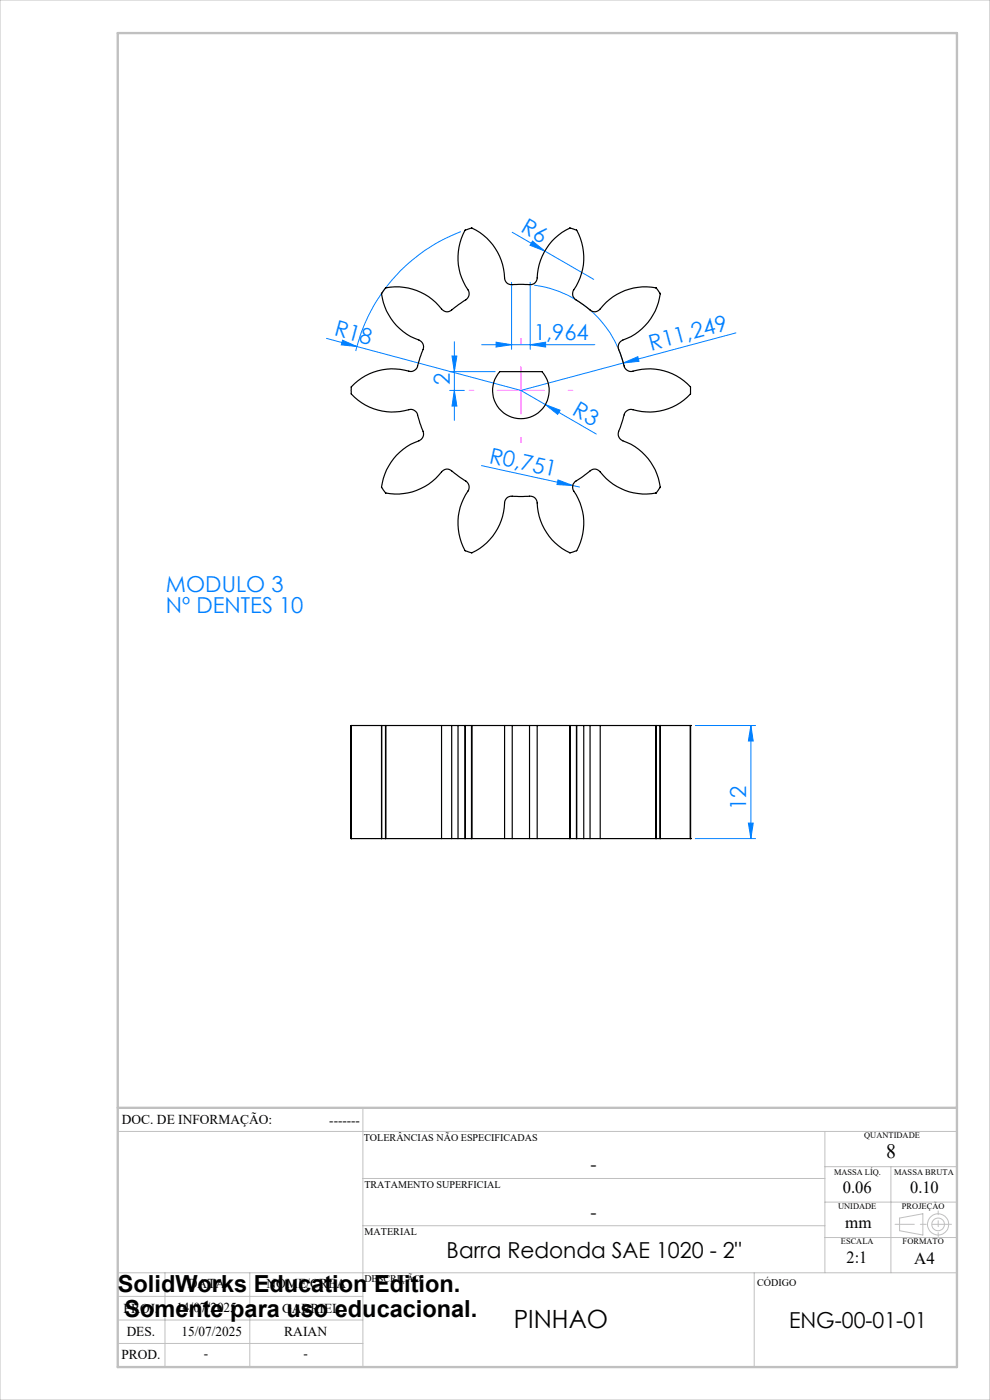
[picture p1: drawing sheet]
<svg xmlns="http://www.w3.org/2000/svg" width="210mm" height="297mm" viewBox="0 0 210 297" stroke-linecap="round" stroke-linejoin="round" font-family="sans-serif">
<g fill="none" stroke="#c0c0c0" stroke-width=".21">
<path d="M0 0h210v297h-210zM77 235v55M25 240h178M77 250h98M175 240v30M175 255h28M175 247.5h28M189 247.5v22.5M190.8 258.4l5-.9v4.5l-5-.9zM25 275h52M25 270h178M35 270v20"/>
<path d="M53 270v20M77 260h98M160 270v20M175 262.5h28M25 285h52M25 280h52"/>
<circle cx="199" cy="259.7" r="1.34"/>
<circle cx="199" cy="259.7" r="2.25"/>
</g>
<g fill="none" stroke="#0080ff" stroke-width=".21">
<path d="M97.8 49.1a36.2 36.2 0 0 0-22.3 25.4M108.5 59.9v14.2M108.7 49.3l17.2 10M112.5 59.9v14.2M113 51.1l2.6 2.2-3.2-1.3zM69.3 71.8l41.2 11M72.7 72.2l3 1.3-3.3-.3zM95.4 78.8h9.6M95.9 75.5h1l-.5 3.3zM96.4 72.5v16.7M102.2 73.1h24M105.2 72.6l3.3 .5-3.3 .5z"/>
<path d="M112.5 73.1l3.2-.5v1zM113.3 60.5a22.6 22.6 0 0 1 19.2 17.5M132.2 77l3.1-1.3 .2 1zM156.1 70.6l-45.6 12.2M95.4 82.8h3.1M96.4 82.8l.5 3.3h-1zM102.1 98.8l20.8 4.5M110.5 82.8l16 9.3M115.7 85.8l3.1 1.2-.5 .9zM118.4 101.8l3.1 1.2-3.4-.2zM147.5 153.9h12.8M159.3 153.9l.5 3.3h-1z"/>
<path d="M159.3 153.9v24M147.5 177.9h12.8M158.8 174.6h1l-.5 3.3z"/>
</g>
<path d="M110.5 72.8v-1M100.5 82.8h-1M110.5 92.8v1M120.5 82.8h1" fill="none" stroke="#f0f" stroke-width=".21" stroke-dasharray="15.2 1.3 1.3 1.3"/>
<path d="M110.5 77.8v10M105.5 82.8h10" fill="none" stroke="#f0f" stroke-width=".21"/>
<path d="M201.8 259.7h-11.9" fill="none" stroke="#c0c0c0" stroke-width=".21" stroke-dasharray="15.2 1.3 1.3 1.3" stroke-dashoffset="11.2"/>
<path d="M199 256.9v5.4" fill="none" stroke="#c0c0c0" stroke-width=".21" stroke-dasharray="15.2 1.3 1.3 1.3" stroke-dashoffset="14.4"/>
<path d="M25 7h178v283h-178zM25 235h178" fill="none" stroke="#c0c0c0" stroke-width=".5"/>
<g fill="#0080ff">
<path d="M113 51.1l2.6 2.2-3.2-1.3z"/>
<path d="M72.7 72.2l3 1.3-3.3-.3z"/>
<path d="M118.4 101.8l3.1 1.2-3.4-.2z"/>
<path d="M132.2 77l3.1-1.3 .2 1z"/>
<path d="M115.7 85.8l3.1 1.2-.5 .9z"/>
<path d="M96.4 82.8l.5 3.3h-1zM95.9 75.5h1l-.5 3.3zM158.8 174.6h1l-.5 3.3zM159.3 153.9l.5 3.3h-1z"/>
<path d="M105.2 72.6l3.3 .5-3.3 .5zM112.5 73.1l3.2-.5v1z"/>
</g>
<g fill="none" stroke="#000" stroke-width=".25">
<path d="M81.8 61.1a12.2 12.2 0 0 1 12.1 4.7 1.53 1.53 0 0 0 2.3-.3l2.2-1.7a1.62 1.62 0 0 0 .9-2.3 11.9 11.9 0 0 1-.6-12.7l1.3-.4a11.9 11.9 0 0 1 7.1 10.9 1.57 1.57 0 0 0 2 1.1h2.8a1.56 1.56 0 0 0 2-1.5 12 12 0 0 1 7-10.5l1.4 .4a12.1 12.1 0 0 1-.7 12.9 1.59 1.59 0 0 0 1 2.1l2.2 1.7a1.55 1.55 0 0 0 2.5 0 12.1 12.1 0 0 1 11.9-4.4l.9 1.2a12.2 12.2 0 0 1-8.2 10 1.62 1.62 0 0 0-.5 2.3l.9 2.6a1.63 1.63 0 0 0 2 1.5 11.9 11.9 0 0 1 12.2 3.4v1.4a11.9 11.9 0 0 1-12.5 3.4 1.68 1.68 0 0 0-1.7 1.5l-.9 2.7a1.62 1.62 0 0 0 .7 2.4 12 12 0 0 1 8 9.9l-.9 1.2a12 12 0 0 1-12.1-4.7 1.53 1.53 0 0 0-2.3 .3l-2.2 1.6a1.58 1.58 0 0 0-.9 2.4 11.9 11.9 0 0 1 .6 12.6l-1.4 .5a12.3 12.3 0 0 1-7-10.9 1.57 1.57 0 0 0-2-1.1h-2.8a1.56 1.56 0 0 0-2.1 1.4 11.8 11.8 0 0 1-7 10.6l-1.3-.5a12 12 0 0 1 .7-12.9 1.65 1.65 0 0 0-1-2.1l-2.2-1.6a1.55 1.55 0 0 0-2.5-.1 11.9 11.9 0 0 1-11.9 4.5l-.9-1.2a12.2 12.2 0 0 1 8.2-10 1.6 1.6 0 0 0 .5-2.3l-.9-2.7a1.58 1.58 0 0 0-2-1.5 11.9 11.9 0 0 1-12.2-3.4v-1.4a11.9 11.9 0 0 1 12.5-3.3 1.62 1.62 0 0 0 1.7-1.6l.9-2.6a1.63 1.63 0 0 0-.7-2.5 12 12 0 0 1-8-9.8zM106 78.8h9a6 6 0 0 1-.4 8.4 6 6 0 0 1-8.3 0 6 6 0 0 1-.3-8.4zM74.5 153.9h.1M74.5 153.9v24M74.5 153.9h6.4M80.9 153.9h.1M80.9 153.9v24M81 153.9h.8M81 153.9v24M81.8 153.9h.1M81.8 153.9v24M81.8 153.9h11.9"/>
<path d="M93.7 153.9h2.1M93.7 153.9v24M95.8 153.9h1.4M95.8 153.9v24M97.2 153.9h1.4M97.2 153.9v24M98.6 153.9h.1M98.6 153.9v24M98.7 153.9h1.3M98.7 153.9v24M100 153.9h.1M100 153.9v24"/>
<path d="M100.1 153.9h6.9M100.1 153.9v24M107 153.9h1.7M107 153.9v24M108.7 153.9h3.6M108.7 153.9v24M112.3 153.9h1.6M112.3 153.9v24M113.9 153.9h7M113.9 153.9v24M120.9 153.9h.1M120.9 153.9v24"/>
<path d="M120.9 153.9h1.4M122.3 153.9h.1M122.3 153.9v24M122.3 153.9h1.5M123.8 153.9h1.4M123.8 153.9v24M125.2 153.9h2.1M125.2 153.9v24M127.3 153.9h11.8M127.3 153.9v24M139.1 153.9h.1M139.1 153.9v24"/>
<path d="M139.2 153.9h.8M139.2 153.9v24M140 153.9h.1M140 153.9v24M140.1 153.9h6.3M140.1 153.9v24M146.4 153.9v24M146.4 153.9h.1M146.5 153.9h.1M146.5 153.9v24M74.5 177.9h6.4M80.9 177.9h.1"/>
<path d="M81 177.9h.8M81.8 177.9h.1M81.8 177.9h11.9M93.7 177.9h2.1M95.8 177.9h1.4M97.2 177.9h1.4M98.6 177.9h.1M98.7 177.9h1.3M100 177.9h.1M100.1 177.9h6.9M107 177.9h1.7M108.7 177.9h3.6"/>
<path d="M112.3 177.9h1.6M113.9 177.9h7M120.9 177.9h.1M120.9 177.9h1.4M122.3 177.9h.1M122.3 177.9h1.5M123.8 177.9h1.4M125.2 177.9h2.1M127.3 177.9h11.8M139.1 177.9h.1M139.2 177.9h.8M140 177.9h.1"/>
<path d="M140.1 177.9h6.3M146.4 177.9h.1M146.5 177.9h.1"/>
</g>
<text font-size="5.3" x="109" y="281.7">PINHAO</text>
<g font-size="5">
<text x="25" y="274">SolidWorks Education Edition.</text>
<text x="26.4" y="279.5">Somente para uso educacional.</text>
</g>
<g font-size="4.7" fill="#0080ff">
<text x="110.3" y="49.1" transform="rotate(30 110.3 49.1)">R6</text>
<text x="70.8" y="71.1" transform="rotate(15 70.8 71.1)">R18</text>
<text x="113.3" y="72.1">1,964</text>
<text x="138.1" y="74.4" transform="rotate(-15 138.1 74.4)">R11,249</text>
<text x="95.4" y="81.7" transform="rotate(-90 95.4 81.7)">2</text>
<text x="121.2" y="87.9" transform="rotate(30 121.2 87.9)">R3</text>
<text x="103.6" y="98.1" transform="rotate(12 103.6 98.1)">R0,751</text>
<text x="35.2" y="125.5">MODULO 3</text>
<text x="35.2" y="130">Nº DENTES 10</text>
<text x="158.3" y="171.8" transform="rotate(-90 158.3 171.8)">12</text>
</g>
<g font-size="4.7">
<text x="94.7" y="266.8">Barra Redonda SAE 1020 - 2&quot;</text>
<text x="167.4" y="281.7">ENG-00-01-01</text>
</g>
<text font-size="4.3" x="188" y="245.8">8</text>
<g font-size="4">
<text x="125.2" y="248.4">-</text>
<text x="125.2" y="258.6">-</text>
</g>
<g font-size="3.6">
<text x="178.8" y="253.1">0.06</text>
<text x="193.1" y="253.1">0.10</text>
<text x="179.3" y="260.6">mm</text>
<text x="179.6" y="267.9">2:1</text>
<text x="193.9" y="268.1">A4</text>
</g>
<g font-size="2.9">
<text x="25.9" y="238.4">DOC. DE INFORMAÇÃO:</text>
<text x="69.8" y="238.6">-------</text>
<text x="39.9" y="273.2">DATA</text>
<text x="56.5" y="273.2">NOME/CREA</text>
<text x="26.2" y="278.6">PROJ.</text>
<text x="37.4" y="278.2">14/07/2025</text>
<text x="59.8" y="278.6">GABRIEL</text>
<text x="26.9" y="283.4">DES.</text>
<text x="38.5" y="283.4">15/07/2025</text>
<text x="60.3" y="283.4">RAIAN</text>
<text x="25.7" y="288.3">PROD.</text>
<text x="43.3" y="288">-</text>
<text x="64.4" y="288">-</text>
</g>
<g font-size="2.2">
<text x="77.2" y="242.1">TOLERÂNCIAS NÃO ESPECIFICADAS</text>
<text x="77.3" y="251.9">TRATAMENTO SUPERFICIAL</text>
<text x="77.3" y="261.9">MATERIAL</text>
<text x="77.3" y="272.1">DESCRIÇÃO</text>
<text x="160.6" y="272.8">CÓDIGO</text>
</g>
<g font-size="1.8">
<text x="183.3" y="241.4">QUANTIDADE</text>
<text x="176.9" y="249.2">MASSA LÍQ.</text>
<text x="189.7" y="249.2">MASSA BRUTA</text>
<text x="177.8" y="256.5">UNIDADE</text>
<text x="191.3" y="256.5">PROJEÇÃO</text>
<text x="178.4" y="264">ESCALA</text>
<text x="191.5" y="264">FORMATO</text>
</g>
</svg>
